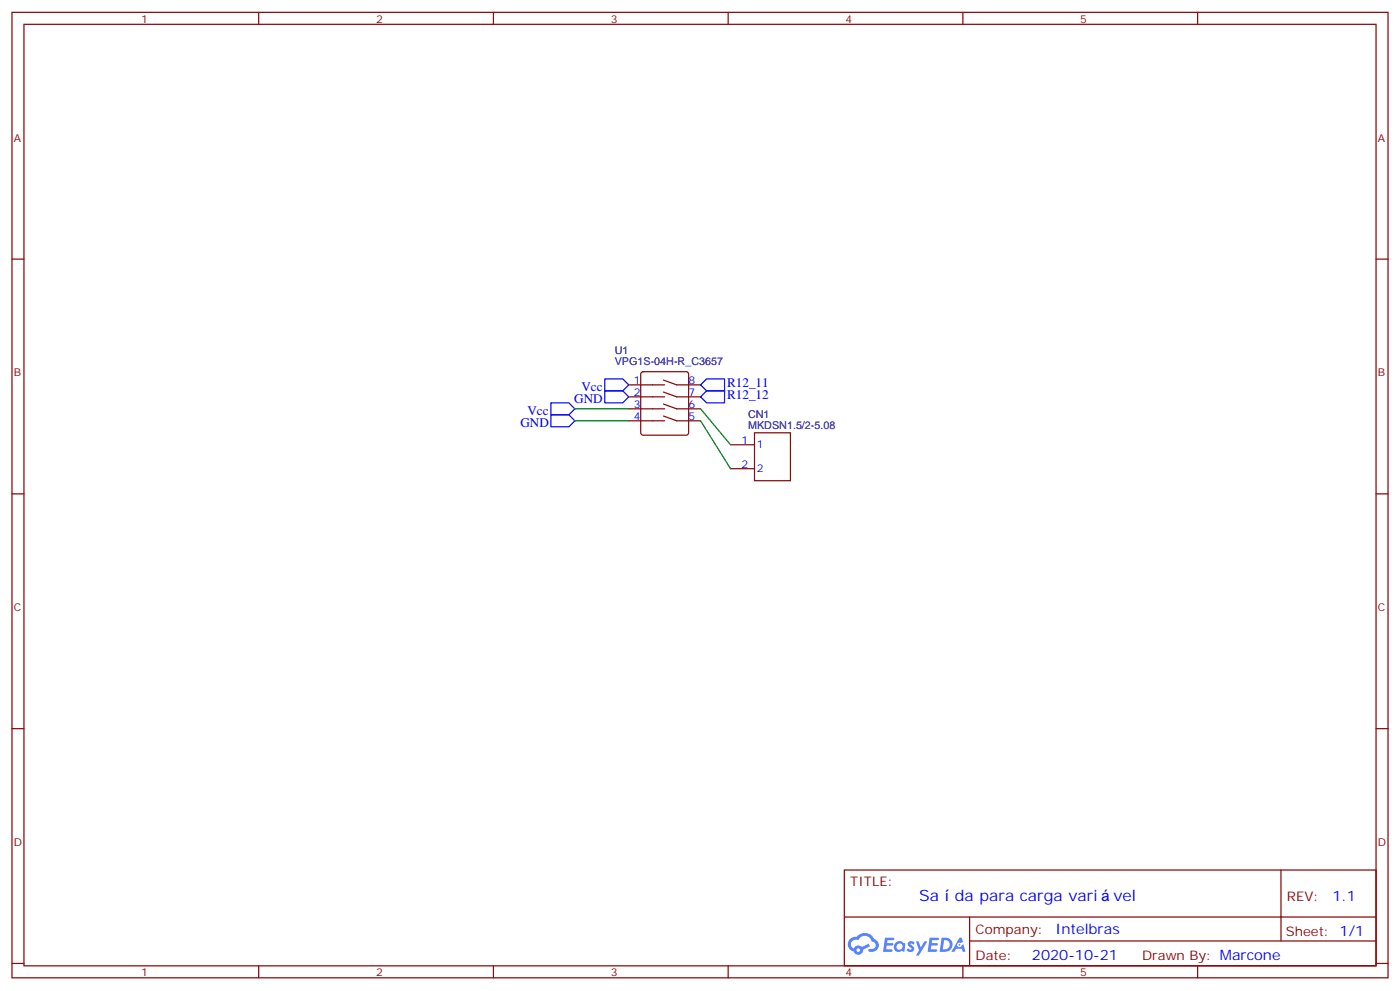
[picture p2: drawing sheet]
<svg xmlns="http://www.w3.org/2000/svg" width="412mm" height="292mm" viewBox="0 0 412 292" stroke-linecap="round" stroke-linejoin="round" font-family="sans-serif">
<g fill="none" stroke="#870000" stroke-width=".35">
<path d="M3.5 3.6h405.4v284.4h-405.4zM7.1 7.2h398.2v277.2h-398.2zM76.2 3.6v3.6M145.3 3.6v3.6M214.5 3.6v3.6M283.6 3.6v3.6M352.8 3.6v3.6M3.5 76.3h3.6M405.3 76.3h3.6M3.5 145.5h3.6M405.3 145.5h3.6M3.5 214.6h3.6"/>
<path d="M405.3 214.6h3.6M248.7 256.2h156.6v28.2h-156.6zM377.3 256.2v20.9M248.7 270.1h156.5M285.6 277.1h119.6M285.6 270.1v14.1M3.5 283.7h3.6M76.2 284.4v3.6M145.3 284.4v3.6M214.5 284.4v3.6M283.6 284.4v3.6M352.8 284.4v3.6"/>
<path d="M405.3 283.7h3.6"/>
</g>
<g fill="#5487ff">
<path d="M267.7 277.4a1.22 1.22 0 0 1 1.7 .3l-.4 .5a.47 .47 0 0 0-.3-.4 .47 .47 0 0 0-.5 .2l.1 .3a1.14 1.14 0 0 1 .8 1.7 1.14 1.14 0 0 1-1.9 0l-.2-.2 .5-.5 .7 .4a.29 .29 0 0 0 .3-.3 .29 .29 0 0 0-.2-.3 1.04 1.04 0 0 1-.6-1.7z"/>
<path d="M260.7 276.2h2.4l.3 .1-.2 .5-1.8 .1-.1 .9h1.5l.3 .3-.3 .4h-1.6l-.2 1.1h1.7l.2 .3-.2 .4h-2.6z"/>
<path d="M273.8 276.2h2.4l.3 .1-.1 .5-1.8 .1-.2 .9h1.6l.3 .3-.4 .4h-1.6l-.1 1.1h1.7l.2 .3-.2 .4h-2.6z"/>
<path d="M282.6 276.2h.7l.3 1.2-.6 .3a.69 .69 0 0 0-1 .3 .69 .69 0 0 0 .4 1 .69 .69 0 0 0 .9-.7l.5-.2 .6 2.2h-.8l-.2-.9h-1.8l-.5 .9h-.8z"/>
<path d="M269.8 277.2h.8l.6 1.9 1.1-1.9h.9l-2.6 4.2h-.8l.9-1.5z"/>
<path d="M277.4 276.2l-.6 4.1h1.3a2.11 2.11 0 0 0 2.5-2.1 2.11 2.11 0 0 0-2.5-2zM278.1 276.9a1.39 1.39 0 0 1 1.7 1.4 1.39 1.39 0 0 1-1.8 1.3h-.3z"/>
<path d="M263.7 277.8a1.54 1.54 0 0 0-.1 2.1 1.54 1.54 0 0 0 2.2 .2l.6 .2 .3-2.3-.2-.2-.4-.1a1.49 1.49 0 0 0-2.4 .1zM264 278.8a.94 .94 0 0 1 1.8 0 .94 .94 0 0 1-1.8 0z"/>
<path d="M250.4 276.5a2.18 2.18 0 0 0 1.1 3.7 1.44 1.44 0 0 0 1.6 1 1.44 1.44 0 0 0 1.2-1.5l2-1-.5-.8-1.9 1a1.47 1.47 0 0 0-2.4 .5 1.39 1.39 0 0 1-.7-2 1.39 1.39 0 0 1 2-.5 2.12 2.12 0 0 1 2.2-1.3 2.12 2.12 0 0 1 1.9 1.7 1.14 1.14 0 0 1 1.1 1.4 1.14 1.14 0 0 1-1.7 .8 .43 .43 0 0 0-.5 .3 .43 .43 0 0 0 .4 .5 1.98 1.98 0 0 0 2.5-1.2 1.98 1.98 0 0 0-1.2-2.5 3.1 3.1 0 0 0-5.3-.7l-.9 .1zM252.3 279.8a.55 .55 0 0 1 1.1 0 .55 .55 0 0 1-1.1 0z"/>
<circle cx="282.6" cy="278.3" r=".26"/>
</g>
<path d="M185.2 113.3h10.6M185.2 116.9h10.6M189 109.7l.4-.2h12.7l.5 .2 .2 .5v17.3l-.2 .5-.5 .2h-12.7l-.5-.3-.2-.4v-17.3zM195.4 119l3.9 1.4h7.1M195.4 111.9l3.9 1.4h7.1M195.4 115.5l3.9 1.4h7.1M185.2 123.9h10.6M185.2 120.4h10.6M195.4 122.5l3.9 1.4h7.1M215.2 131h7M215.2 138h7M222.2 127.5h10.6v14.1h-10.6z" fill="none" stroke="#870000" stroke-width=".35"/>
<path d="M162.3 118.6h5.3l1.7 1.8-1.7 1.8h-5.3zM178.2 111.6h5.2l1.8 1.7-1.8 1.8h-5.2zM178.2 115.1h5.2l1.8 1.8-1.8 1.7h-5.2zM206.4 113.3l1.7-1.7h5.3v3.5h-5.3zM206.4 116.9l1.7-1.8h5.3v3.5h-5.3zM162.3 122.2h5.3l1.7 1.7-1.7 1.8h-5.3z" fill="none" stroke="#00f" stroke-width=".35"/>
<path d="M169.3 120.4h15.9M169.3 123.9h15.9M206.4 120.4l8.8 10.6M206.4 123.9l8.8 14.1" fill="none" stroke="#008700" stroke-width=".35"/>
<g font-size="4.6" fill="#00f">
<text x="270.8" y="265.3">Sa</text>
<text x="281.3" y="265.3">da para carga vari</text>
<text x="328" y="265.3">vel</text>
</g>
<g font-size="4.2" fill="#00f">
<text x="392.5" y="265.5">1.1</text>
<text x="310.9" y="275">Intelbras</text>
<text x="304" y="282.9">2020-10-21</text>
</g>
<g font-size="3.9" fill="#00f">
<text x="169.2" y="118.7">GND</text>
<text x="171.3" y="115.1">Vcc</text>
<text x="214.2" y="114">R12_11</text>
<text x="214.2" y="117.5">R12_12</text>
<text x="153.3" y="125.7">GND</text>
<text x="155.4" y="122.2">Vcc</text>
</g>
<g font-size="3.9" fill="#800">
<text x="250.5" y="260.8">TITLE:</text>
<text x="379.1" y="265.5">REV:</text>
<text x="287.4" y="275">Company:</text>
<text x="378.7" y="275.6">Sheet: 1/1</text>
<text x="287.4" y="282.7">Date:</text>
<text x="336.4" y="282.8">Drawn By: Marcone</text>
</g>
<g font-size="3.2" fill="#800">
<text x="41.6" y="6.6">1</text>
<text x="110.8" y="6.6">2</text>
<text x="179.9" y="6.6">3</text>
<text x="249.1" y="6.6">4</text>
<text x="318.2" y="6.6">5</text>
<text x="4.1" y="41.7">A</text>
<text x="405.9" y="41.7">A</text>
<text x="4.1" y="110.9">B</text>
<text x="405.9" y="110.9">B</text>
<text x="4.1" y="180">C</text>
<text x="405.9" y="180">C</text>
<text x="4.1" y="249.2">D</text>
<text x="405.9" y="249.2">D</text>
<text x="41.6" y="287.4">1</text>
<text x="110.8" y="287.4">2</text>
<text x="179.9" y="287.4">3</text>
<text x="249.1" y="287.4">4</text>
<text x="318.2" y="287.4">5</text>
</g>
<g font-size="3.2" fill="#000080">
<text x="181.1" y="107.4">VPG1S-04H-R_C3657</text>
<text x="181.1" y="104.1">U1</text>
<text x="220.4" y="123">CN1</text>
<text x="220.4" y="126.2">MKDSN1.5/2-5.08</text>
</g>
<g font-size="3.2" fill="#00f">
<text x="186.7" y="113">1</text>
<text x="202.8" y="113">8</text>
<text x="186.7" y="116.5">2</text>
<text x="202.8" y="116.5">7</text>
<text x="186.7" y="120.1">3</text>
<text x="186.7" y="123.6">4</text>
<text x="202.8" y="123.6">5</text>
<text x="202.8" y="120.1">6</text>
<text x="218.5" y="130.6">1</text>
<text x="218.5" y="137.7">2</text>
<text x="223" y="132">1</text>
<text x="223" y="139.1">2</text>
</g>
</svg>
